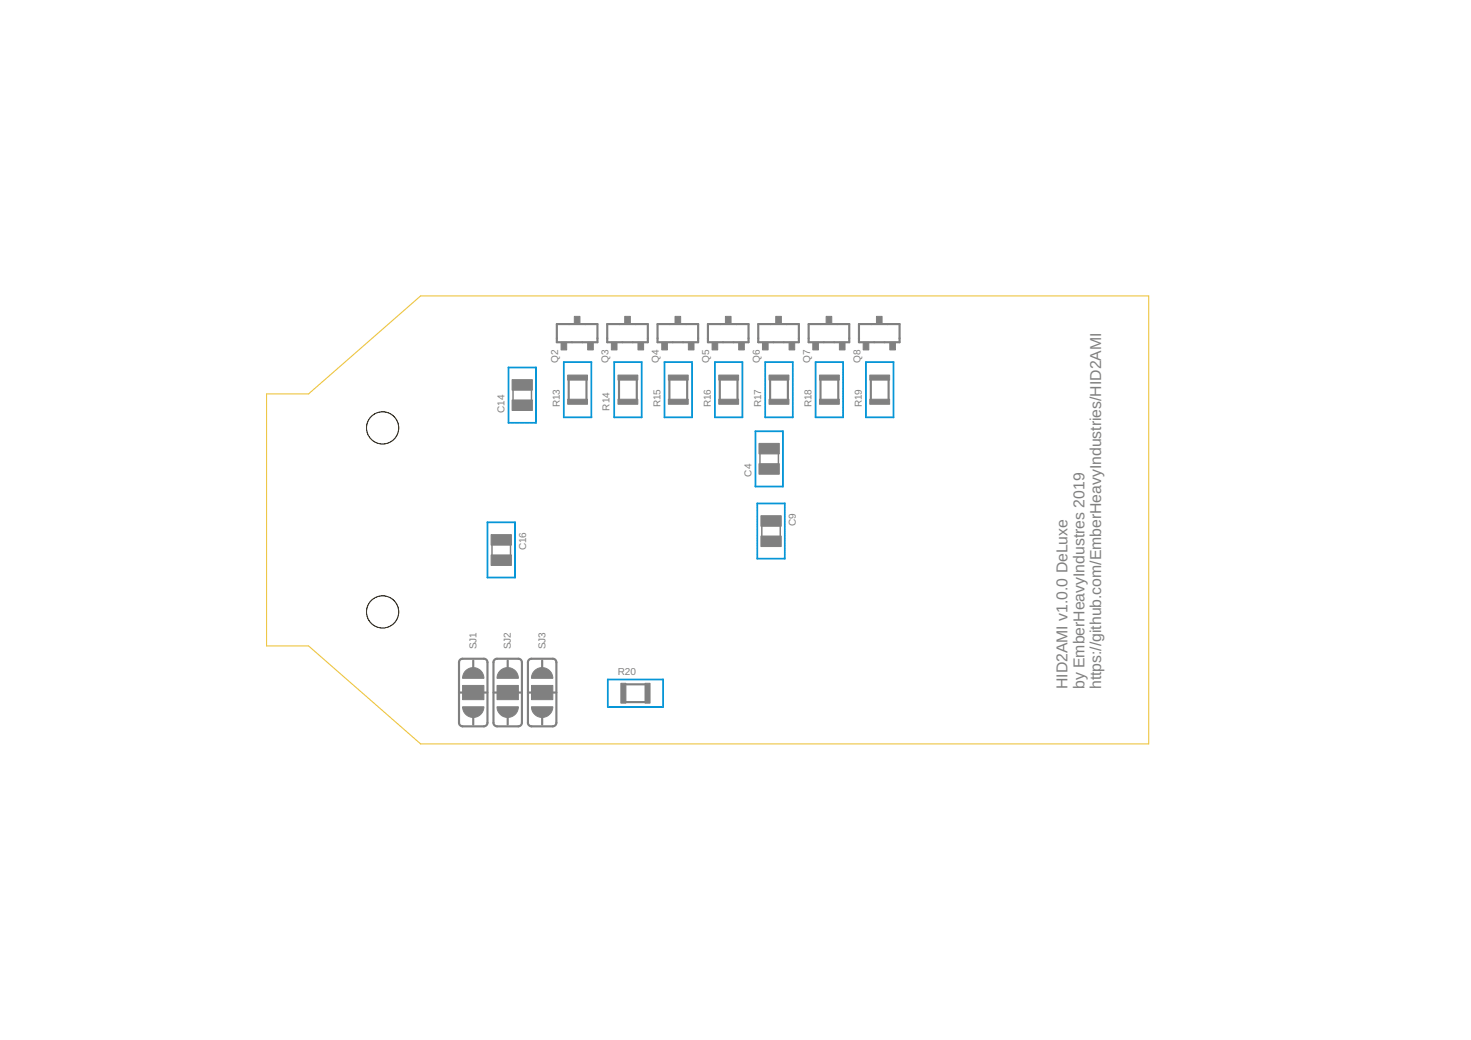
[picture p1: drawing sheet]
<svg xmlns="http://www.w3.org/2000/svg" width="420mm" height="297mm" viewBox="0 0 420 297" stroke-linecap="round" stroke-linejoin="round" font-family="sans-serif">
<g fill="#0696d7" stroke="#0696d7" stroke-width=".29">
<path d="M147 149.1h.2v16l-.2-.1z"/>
<path d="M139.1 149.1h.2v16l-.2-.1z"/>
<path d="M139.1 149.1h8.1v.1l-8 .1z"/>
<path d="M139.1 164.9l8.1-.1v.2l-8 .1z"/>
<path d="M215.7 123.1h.2l-.1 16-.1-.1z"/>
<path d="M223.6 123.1h.1v16l-.2-.1z"/>
<path d="M215.7 138.9h8v.1l-8 .1z"/>
<path d="M215.7 123.1h8v.1l-8 .1z"/>
<path d="M145.2 104.9h.2l-.1 16-.2-.1z"/>
<path d="M153 104.9h.2l-.1 16-.1-.1z"/>
<path d="M145.1 120.7l8-.1 .1 .2-8 .1z"/>
<path d="M145.2 104.9h7.9l.1 .1-8 .1z"/>
<path d="M224 143.7h.3l-.1 16-.2-.1z"/>
<path d="M216.2 143.7h.2l-.1 16-.1-.1z"/>
<path d="M216.2 143.7h8l.1 .1-8 .1z"/>
<path d="M216.3 159.4h7.9l.1 .2-8 .1z"/>
<path d="M160.9 103.4h.2v15.9l-.2-.1z"/>
<path d="M168.8 103.4h.2v15.9l-.2-.1z"/>
<path d="M160.9 119.1h8.1v.1l-8 .1z"/>
<path d="M160.9 103.4l8.1-.1v.2h-8z"/>
<path d="M175.3 103.4h.2v15.9l-.2-.1z"/>
<path d="M183.2 103.4h.2l-.1 15.9-.1-.1z"/>
<path d="M175.3 119.1h8l.1 .1-8 .1z"/>
<path d="M175.3 103.4l8-.1 .1 .2h-8z"/>
<path d="M189.7 103.4h.2l-.1 15.9-.1-.1z"/>
<path d="M197.6 103.4h.2l-.1 15.9-.1-.1z"/>
<path d="M189.7 119.1h8l.1 .1-8 .1z"/>
<path d="M189.7 103.4l8-.1 .1 .2h-8z"/>
<path d="M204.1 103.4h.2l-.1 15.9-.1-.1z"/>
<path d="M211.9 103.4h.3l-.1 15.9-.2-.1z"/>
<path d="M204.1 119.1h8l.1 .1-8 .1z"/>
<path d="M204.1 103.4l8-.1 .1 .2h-8z"/>
<path d="M218.5 103.4h.2l-.1 15.9-.1-.1z"/>
<path d="M226.3 103.4h.2v15.9l-.2-.1z"/>
<path d="M218.5 119.1h8v.1l-8 .1z"/>
<path d="M218.5 103.4l8-.1v.2h-8z"/>
<path d="M232.9 103.4h.2l-.1 15.9-.1-.1z"/>
<path d="M240.8 103.3l.1 .1v15.9l-.2-.1z"/>
<path d="M232.9 119.1h8v.1l-8 .1z"/>
<path d="M232.9 103.4l8-.1v.2h-8z"/>
<path d="M247.2 103.4h.2v15.9l-.2-.1z"/>
<path d="M255.1 103.4h.2l-.1 15.9-.1-.1z"/>
<path d="M247.3 119.1h7.9l.1 .1-8 .1z"/>
<path d="M247.2 103.4l8-.1 .1 .2h-8z"/>
<path d="M173.5 194h15.9l.1 .1-15.9 .1z"/>
<path d="M173.5 201.9l15.9-.1 .1 .2h-15.9z"/>
<path d="M173.5 194h.2v8h-.2z"/>
<path d="M189.3 194h.2l-.1 8h-.1z"/>
</g>
<g fill="none" stroke="#808080" stroke-width=".61">
<path d="M159 92.6h11.6v5.1h-11.6zM173.4 92.6h11.6v5.1h-11.6zM187.8 92.6h11.6v5.1h-11.6zM202.2 92.6h11.6v5.1h-11.6zM216.6 92.6h11.6v5.1h-11.6zM231 92.6h11.6v5.1h-11.6zM245.3 92.6h11.6v5.1h-11.6zM162.4 108.5v5.7M167.5 108.5v5.7M176.8 108.5v5.7M181.9 108.5v5.7M191.2 108.5v5.7"/>
<path d="M196.3 108.5v5.7M205.6 108.5v5.7M210.7 108.5v5.7M220 108.5v5.7M225 108.5v5.7M234.4 108.5v5.7M239.4 108.5v5.7M248.7 108.5v5.7M253.8 108.5v5.7M131.1 197.8h1M131.4 188.4l.7-.2h6.1l.9 .5 .1 17.7-.1 .5-.6 .5-6.4 .1-.9-.6-.1-17.7zM135.2 188.7v2"/>
<path d="M138.2 197.8h1M140.9 197.8h1.1M141.2 188.4l.8-.2h6.1l.5 .1 .4 .6 .1 17.5-.3 .7-.5 .3-6.3 .1-.5-.2-.5-.6-.1-17.5zM145 188.7v2M148.1 197.8h1M150.8 197.8h1M151.1 188.4l.7-.2h6.1l.5 .1 .5 .6v17.5l-.3 .7-.4 .3-6.4 .1-.5-.2-.5-.6v-17.5zM154.9 188.7v2M157.9 197.8h1M178.7 195.5h5.6M135.2 204.9v2M145 204.9v2"/>
<path d="M154.9 204.9v2M178.7 200.5h5.6"/>
</g>
<path d="M146.5 111.3v3.1M151.8 111.3v3M217.1 129.5v3.1M222.3 129.5v3M140.5 155.6v3M145.8 155.6v3M217.6 150.2v3M222.9 150.2v3" fill="none" stroke="#808080" stroke-width=".42"/>
<g fill="#808080" stroke="#808080" stroke-width=".29">
<path d="M140.3 152.7h5.8v3h-5.8z"/>
<path d="M140.3 158.5h5.8v3h-5.8z"/>
<path d="M216.8 132.4h5.8v3h-5.8z"/>
<path d="M216.8 126.6h5.8v3h-5.8z"/>
<path d="M146.3 114.2h5.8v3h-5.8z"/>
<path d="M146.3 108.4h5.8v3h-5.8z"/>
<path d="M217.3 147.3h5.8v3h-5.8z"/>
<path d="M217.3 153.1h5.8v3h-5.8z"/>
<path d="M132.1 195.8h6.1v4h-6.1z"/>
<path d="M142 195.8h6.1v4h-6.1z"/>
<path d="M151.8 195.8h6.1v4h-6.1z"/>
<path d="M160.3 97.7h1.6v2.2h-1.6z"/>
<path d="M164 90.4h1.7v2.2h-1.7z"/>
<path d="M167.9 97.7h1.6v2.2h-1.6z"/>
<path d="M174.6 97.7h1.6v2.2h-1.6z"/>
<path d="M178.4 90.4h1.6v2.2h-1.6z"/>
<path d="M182.2 97.7h1.6v2.2h-1.6z"/>
<path d="M189 97.7h1.6v2.2h-1.6z"/>
<path d="M192.8 90.4h1.6v2.2h-1.6z"/>
<path d="M196.6 97.7h1.6v2.2h-1.6z"/>
<path d="M203.4 97.7h1.6v2.2h-1.6z"/>
<path d="M207.2 90.4h1.6v2.2h-1.6z"/>
<path d="M211 97.7h1.6v2.2h-1.6z"/>
<path d="M217.8 97.7h1.6v2.2h-1.6z"/>
<path d="M221.6 90.4h1.6v2.2h-1.6z"/>
<path d="M225.4 97.7h1.6v2.2h-1.6z"/>
<path d="M232.2 97.7h1.6v2.2h-1.6z"/>
<path d="M236 90.4h1.6v2.2h-1.6z"/>
<path d="M239.8 97.7h1.6v2.2h-1.6z"/>
<path d="M246.5 97.7h1.7v2.2h-1.7z"/>
<path d="M250.3 90.4h1.6v2.2h-1.6z"/>
<path d="M254.1 97.7h1.7v2.2h-1.7z"/>
<path d="M162.1 114h5.7v1.5h-5.7z"/>
<path d="M162.1 107.1h5.7v1.5h-5.7z"/>
<path d="M176.5 114h5.7v1.5h-5.7z"/>
<path d="M176.5 107.1h5.7v1.5h-5.7z"/>
<path d="M190.9 114h5.7v1.5h-5.7z"/>
<path d="M190.9 107.1h5.7v1.5h-5.7z"/>
<path d="M205.3 114h5.7v1.5h-5.7z"/>
<path d="M205.3 107.1h5.7v1.5h-5.7z"/>
<path d="M219.7 114h5.6v1.5h-5.6z"/>
<path d="M219.7 107.1h5.6v1.5h-5.6z"/>
<path d="M234.1 114h5.6v1.5h-5.6z"/>
<path d="M234.1 107.1h5.6v1.5h-5.6z"/>
<path d="M248.4 114h5.7v1.5h-5.7z"/>
<path d="M248.4 107.1h5.7v1.5h-5.7z"/>
<path d="M177.3 195.2h1.5v5.6h-1.5z"/>
<path d="M184.2 195.2h1.5v5.6h-1.5z"/>
</g>
<g fill="#808080" stroke="#808080" stroke-width=".29">
<path d="M133.2 191.4a3 3 0 0 1 3.2-.4 3 3 0 0 1 1.8 2.7h-6.1l.3-1.1z" fill-rule="evenodd"/>
<path d="M132.1 201.9h6.1a3 3 0 0 1-3 3 3 3 0 0 1-3.1-3z" fill-rule="evenodd"/>
<path d="M143 191.4a3 3 0 0 1 3.3-.4 3 3 0 0 1 1.8 2.7h-6.1l.2-1.1z" fill-rule="evenodd"/>
<path d="M142 201.9h6.1a3 3 0 0 1-3.1 3 3 3 0 0 1-3-3z" fill-rule="evenodd"/>
<path d="M152.9 191.4a3 3 0 0 1 3.2-.4 3 3 0 0 1 1.8 2.7h-6.1l.2-1.1z" fill-rule="evenodd"/>
<path d="M151.8 201.9h6.1a3 3 0 0 1-3 3 3 3 0 0 1-3.1-3z" fill-rule="evenodd"/>
</g>
<path d="M76.1 112.5h12l32-28h208v128h-208l-32-28h-12z" fill="none" stroke="#eec643" stroke-width=".32"/>
<circle cx="109.3" cy="174.8" r="4.6" fill="none" stroke="#eec643" stroke-width=".29"/>
<circle cx="109.3" cy="174.8" r="4.6" fill="#fff" stroke="#000" stroke-width=".29"/>
<circle cx="109.3" cy="122.2" r="4.6" fill="none" stroke="#eec643" stroke-width=".29"/>
<circle cx="109.3" cy="122.2" r="4.6" fill="#fff" stroke="#000" stroke-width=".29"/>
<g font-size="4.5" fill="#808080">
<text x="304.9" y="196.8" transform="rotate(-90 304.9 196.8)">HID2AMI v1.0.0 DeLuxe</text>
<text x="309.7" y="196.8" transform="rotate(-90 309.7 196.8)">by EmberHeavyIndustres 2019</text>
<text x="314.5" y="196.8" transform="rotate(-90 314.5 196.8)">https:/ github.com/EmberHeavyIndustries/HID2AMI</text>
</g>
<g font-size="2.9" fill="#808080">
<text x="159.4" y="103.5" transform="rotate(-90 159.4 103.5)">Q2</text>
<text x="173.8" y="103.5" transform="rotate(-90 173.8 103.5)">Q3</text>
<text x="188.2" y="103.5" transform="rotate(-90 188.2 103.5)">Q4</text>
<text x="202.6" y="103.5" transform="rotate(-90 202.6 103.5)">Q5</text>
<text x="217" y="103.5" transform="rotate(-90 217 103.5)">Q6</text>
<text x="231.4" y="103.5" transform="rotate(-90 231.4 103.5)">Q7</text>
<text x="245.8" y="103.5" transform="rotate(-90 245.8 103.5)">Q8</text>
<text x="144.1" y="117.9" transform="rotate(-90 144.1 117.9)">C14</text>
<text x="159.9" y="116.4" transform="rotate(-90 159.9 116.4)">R13</text>
<text x="174.1" y="117.3" transform="rotate(-90 174.1 117.3)">R14</text>
<text x="188.7" y="116.4" transform="rotate(-90 188.7 116.4)">R15</text>
<text x="203" y="116.4" transform="rotate(-90 203 116.4)">R16</text>
<text x="217.4" y="116.4" transform="rotate(-90 217.4 116.4)">R17</text>
<text x="231.8" y="116.4" transform="rotate(-90 231.8 116.4)">R18</text>
<text x="246.2" y="116.4" transform="rotate(-90 246.2 116.4)">R19</text>
<text x="214.6" y="136.1" transform="rotate(-90 214.6 136.1)">C4</text>
<text x="227.3" y="150.2" transform="rotate(-90 227.3 150.2)">C9</text>
<text x="150.3" y="157.2" transform="rotate(-90 150.3 157.2)">C16</text>
<text x="136.1" y="185.5" transform="rotate(-90 136.1 185.5)">SJ1</text>
<text x="145.9" y="185.5" transform="rotate(-90 145.9 185.5)">SJ2</text>
<text x="155.8" y="185.5" transform="rotate(-90 155.8 185.5)">SJ3</text>
<text x="176.4" y="192.9">R20</text>
</g>
</svg>
